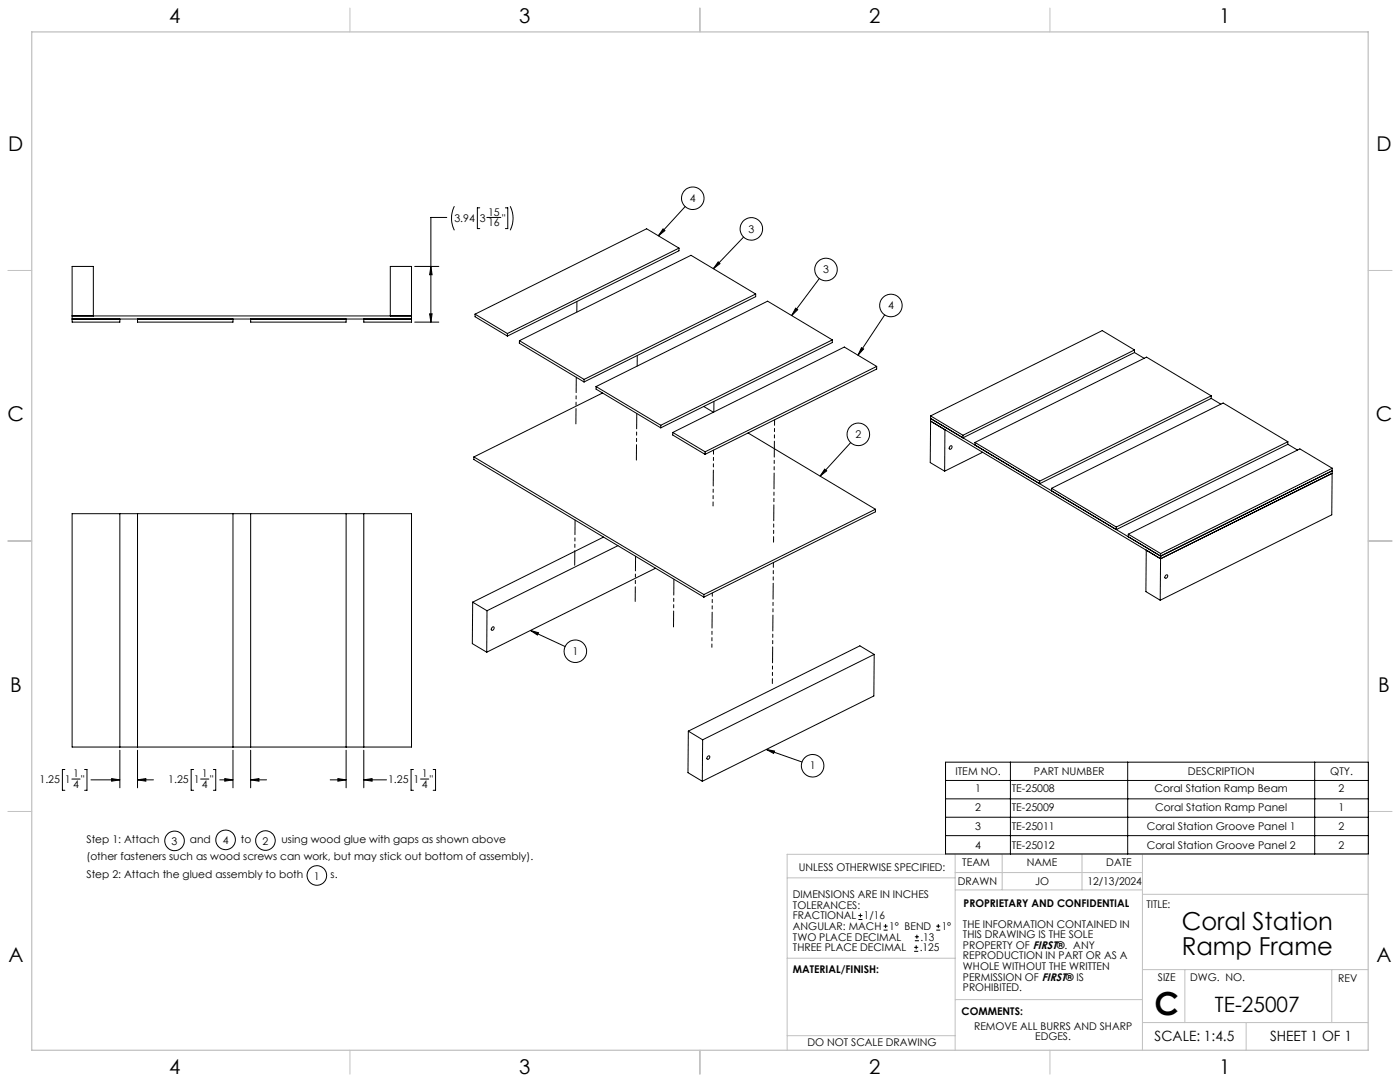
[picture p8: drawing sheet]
<svg xmlns="http://www.w3.org/2000/svg" width="559mm" height="432mm" viewBox="0 0 559 432" stroke-linecap="round" stroke-linejoin="round" font-family="sans-serif">
<g fill="none" stroke="#c0c0c0" stroke-width=".4">
<path d="M139.7 3.2v9.5M279.4 3.2v9.5M419.1 3.2v9.5M3.1 107.9h9.6M546.1 107.9h9.5M3.1 215.9h9.6M546.1 215.9h9.5M3.1 323.8h9.6M546.1 323.8h9.5M314.2 350.3h67M381.2 340.9v78.2M381.2 355.1h74.8"/>
<path d="M381.2 348.2h74.8M400 340.9v14.2M431.9 340.9v14.2M456 340.9v78.2M456 356.9h90.1M546.1 340.9h-231.9v78.2M314.2 382.4h67.2M381.2 398.9h74.8M456 387h90.1M472.9 387v21.1M531.6 387v21.1M139.7 419.1v9.6"/>
<path d="M279.4 419.1v9.6M314.2 413.3h67M419.1 419.1v9.6M456 408.1h90.1M497.4 408.1v11"/>
</g>
<path d="M12.7 12.7h533.4v406.4h-533.4z" fill="none" stroke="#c0c0c0" stroke-width=".5"/>
<g fill="none" stroke="#000" stroke-width=".4">
<path d="M178.3 86.8h-6.3v41.8M181.4 82.3a10.7 10.7 0 0 0 0 9.6M191.5 82.9h-1v8.3h1M194.3 86.8h5.6M201.7 82.9h1v8.3h-1M203.7 82.3a10.7 10.7 0 0 1 0 9.6M264.7 91.3l.7 .7-2.6 2.1zM271 99l-12.9-7.7-68.5 34.1M271 99l-68.5 34.1M271 99v1.1l-68.5 34M273.5 82.4l-10.7 11.7M296.8 94.6l-12.1 12.6"/>
<path d="M165.5 106.3h9.7M172 106.3l.5 3.3h-1zM286.7 104.5l.7 .7-2.7 2zM301.6 117.3l-68.4 34.1M301.6 117.3v1.1l-68.5 34M301.6 117.3l-25.8-15.4-68.5 34.1M327 111.2l-11 14.7M28.8 127.3h135.5M28.8 126.1h135.5M37.3 126.1v-19.8h-8.5v22.3h19v-1.3M54.9 127.3v1.3h38.1v-1.3M100 127.3v1.3h38.1v-1.3"/>
<path d="M155.8 126.1v-19.8h8.5v22.3h-19.1v-1.3M165.5 128.6h9.7M171.5 125.2h1l-.5 3.4zM189.6 125.4v1l12.9 7.7M189.6 125.4l12.9 7.7M202.5 133.1v1M207.3 136v1l25.8 15.4M207.3 136l25.9 15.4M317.6 123l.8 .6-2.4 2.3zM332.2 135.6l-68.5 34.1M332.2 135.6v1.1l-68.5 34M332.2 135.6l-25.8-15.4-68.5 34.1"/>
<path d="M343.9 138.7l.8 .6-2.3 2.5zM353.1 125.7l-10.7 16.1M452.8 139.7l-12.9-7.8-68.5 34.1M452.8 139.7l-68.4 34M452.8 139.7v1M233.2 151.4l-.1 1M237.9 154.3l25.8 15.4M237.9 154.3v1l25.8 15.4M240.5 156.8l-51.3 25.6M349.9 146.2l-12.9-7.7-68.5 34.1M349.9 146.2l-68.5 34.1M349.9 146.2v1.1l-68.5 34"/>
<path d="M452.8 140.7l-68.4 34M452.8 140.7l3.9 2.3M483.4 158l-25.8-15.5-68.5 34.1M483.4 158l-68.4 34M483.4 159l-68.4 34v-1M483.4 158v1M483.4 159l3.9 2.3M263.7 169.7v1M268.5 172.6l12.9 7.7M268.5 172.6v1l12.9 7.7M280.9 162.2l3.8 2.3M298.6 172.8l50.8 30.4"/>
<path d="M339.5 176.6l-12.2 13.4M371.4 166l13 7.7M371.4 166v2.1M371.4 168.1l91.8 54.9M371.4 168.1l5.8 3.4-.2 16.5M371.4 168.1l-.1 16.5 5.7 3.4M379.1 178.2a.54 .54 0 0 1 .9-.2 .54 .54 0 0 1-.2 .9 .58 .58 0 0 1-.9 .3 .58 .58 0 0 1 .2-1zM384.4 174.7l-13-7.7 91.9 54.9M384.4 173.7v1M389.1 176.6l25.9 15.4M389.1 176.6v1M514 176.3l-25.8-15.5-68.5 34.1"/>
<path d="M514 177.3l-68.4 34v-1M514 176.3l-68.4 34M514 176.3v1M514 177.3l3.9 2.3M189.2 182.4l91.8 54.9M189.2 182.4l-.1 1 91.9 54.9M281.4 180.3v1M329.2 187.2l.8 .7-2.7 2.1zM392.2 180.5l-15.2 7.5M419.7 194.9l25.9 15.4M419.7 194.9v1M531.7 188.9l-68.5 34.1"/>
<path d="M531.7 188.9l-.1 16.6-68.5 34M531.7 186.9l-12.9-7.8-68.4 34.1M531.7 186.9l-68.4 34M531.7 186.9v1M531.7 187.9l-68.4 34M531.7 187.9v1M28.8 205h135.5v93.1h-135.5zM47.8 205v93.1M54.9 205v93.1M93 205v93.1M100 205v93.1M138.1 205v93.1"/>
<path d="M145.2 205v93.1M240.9 214.3l-52.2 26M246.6 217.8l-52.2 25.9M349.4 203.2l-68.4 34.1M349.4 203.2v1.1l-68.4 34M450.4 213.2l12.9 7.7M450.4 213.2v1M261.7 226.8l-67.4 33.5M281 237.3v1M463.2 223l-.1 16.5M463.2 223l-5.7-3.5-.1 16.6 5.7 3.4M463.3 220.9v1"/>
<path d="M463.3 221.9l-.1 1.1M465.2 229.7a.48 .48 0 0 1 .7-.3 .48 .48 0 0 1 .1 .8 .56 .56 0 0 1-.4 .6 .56 .56 0 0 1-.7-.4zM188.7 240.3l5.7 3.4M188.7 240.3l-.2 16.6 5.8 3.4M194.4 243.7l-.1 16.6M196.4 250.5a.49 .49 0 0 1 .7-.3 .49 .49 0 0 1 .1 .7l-.1 .2a.56 .56 0 0 1-1 .3 .56 .56 0 0 1 .3-.9zM211.7 251.6l3.2 .9-.4 .9zM211.7 251.6l13.9 6.4M348.9 261.2l-5.7-3.5-68.5 34.1M348.9 261.2l-68.4 34M348.9 261.2l-.1 16.5-68.5 34.1M47.8 299.4v15"/>
<path d="M54.9 299.4v15M93 299.4v15M100 299.4v15M138.1 299.4v15M145.2 299.4v15M274.7 291.8l5.8 3.4M274.7 291.8l-.1 16.6 5.7 3.4M280.5 295.2l-.2 16.6M305.9 299.1l3.2 .6-.3 1zM305.9 299.1l14.2 5M25.9 307.1h-1v8.3h1M28.7 310.9h3.3"/>
<path d="M33.8 307.1h.9v8.3h-.9M36.3 311.2h11.5M44.6 310.7l3.2 .5-3.2 .5zM54.9 311.2h6.3M54.9 311.2l3.3-.5v1zM77.3 307.1h-1v8.3h1M80.1 310.9h3.3M85.2 307.1h.9v8.3h-.9M87.7 311.2h5.3M89.7 310.7l3.3 .5-3.3 .5zM100 311.2h6.4M100 311.2l3.4-.5v1z"/>
<path d="M131.8 311.2h6.3M134.9 310.7l3.2 .5-3.2 .5zM145.2 311.2l3.3-.5v1zM145.2 311.2h9.1M165 307.1h-.9v8.3h.9M167.9 310.9h3.2M172.9 307.1h.9v8.3h-.9M282.4 301.9a.48 .48 0 0 1 .7-.2 .48 .48 0 0 1 .1 .7 .61 .61 0 0 1-.4 .7 .61 .61 0 0 1-.7-.4 .61 .61 0 0 1 .3-.8zM377.4 304.2h168.8v36.6h-168.8zM377.4 311.5h168.8M377.4 318.8h168.8M403.3 304.2v36.6"/>
<path d="M450.1 304.2v36.6M524.8 304.2v36.6M377.4 326.1h168.8M377.4 333.5h168.8M342.6 367h1.6M342.6 365.4h1.6M343.4 364.6v1.5M352.7 371.2h1.6M352.7 369.6h1.6M353.5 368.8v1.6M364.9 379.7h1.6M364.9 378.1h1.6"/>
<path d="M365.2 375.4h1.6M365.2 373.8h1.6M365.7 377.3v1.5M366 373v1.6M373.7 371.2h1.6M373.7 369.6h1.6M374.5 368.8v1.6"/>
<circle cx="276.5" cy="79.1" r="4.5"/>
<circle cx="299.9" cy="91.3" r="4.5"/>
<circle cx="329.7" cy="107.6" r="4.5"/>
<circle cx="355.6" cy="121.9" r="4.5"/>
<circle cx="342.6" cy="173.3" r="4.5"/>
<circle cx="229.7" cy="259.9" r="4.5"/>
<circle cx="324.4" cy="305.6" r="4.5"/>
<circle cx="69.7" cy="335.6" r="3.9"/>
<circle cx="90" cy="335.2" r="3.9"/>
<circle cx="106" cy="335.4" r="3.9"/>
<circle cx="126.5" cy="349.4" r="3.9"/>
</g>
<path d="M230.2 124.5l.1-4.2M254.3 146.1l.1-4.2M284.9 164.4l.1-4.2M268.8 250.2l.2-19.1" fill="none" stroke="#000" stroke-width=".4" stroke-dasharray="6.3 1.3 1.3 1.3 1.3 1.3"/>
<path d="M229.4 225.6l.1-18.1M253.5 240l.2-18" fill="none" stroke="#000" stroke-width=".4" stroke-dasharray="6.3 1.3 1.3 1.3 1.3 1.3" stroke-dashoffset=".5"/>
<path d="M229.9 169.2l.1-18.7M254 183.6l.2-18.6" fill="none" stroke="#000" stroke-width=".4" stroke-dasharray="6.3 1.3 1.3 1.3 1.3 1.3" stroke-dashoffset=".2"/>
<path d="M308.3 272.8l.4-48.3" fill="none" stroke="#000" stroke-width=".4" stroke-dasharray="6.3 1.3 1.3 1.3 1.3 1.3" stroke-dashoffset="4.4"/>
<path d="M308.8 216.4l.4-48.9" fill="none" stroke="#000" stroke-width=".4" stroke-dasharray="6.3 1.3 1.3 1.3 1.3 1.3" stroke-dashoffset="4.1"/>
<path d="M284.1 258.3l.2-21.7" fill="none" stroke="#000" stroke-width=".4" stroke-dasharray="6.3 1.3 1.3 1.3 1.3 1.3" stroke-dashoffset="5"/>
<path d="M284.6 201.9l.2-22.3" fill="none" stroke="#000" stroke-width=".4" stroke-dasharray="6.3 1.3 1.3 1.3 1.3 1.3" stroke-dashoffset="4.7"/>
<g fill="#000">
<path d="M264.7 91.3l.7 .7-2.6 2.1zM286.7 104.5l.7 .7-2.7 2zM317.6 123l.8 .6-2.4 2.3zM343.9 138.7l.8 .6-2.3 2.5zM329.2 187.2l.8 .7-2.7 2.1zM305.9 299.1l3.2 .6-.3 1zM211.7 251.6l3.2 .9-.4 .9z"/>
<path d="M44.6 310.7l3.2 .5-3.2 .5zM54.9 311.2l3.3-.5v1zM89.7 310.7l3.3 .5-3.3 .5zM100 311.2l3.4-.5v1zM134.9 310.7l3.2 .5-3.2 .5zM145.2 311.2l3.3-.5v1zM172 106.3l.5 3.3h-1zM171.5 125.2h1l-.5 3.4z"/>
</g>
<text font-size="12.7" x="460.9" y="405.2">C</text>
<g font-size="9.9">
<text x="471.7" y="371.2">Coral Station</text>
<text x="471.7" y="381.1">Ramp Frame</text>
</g>
<text font-size="8.5" x="484.9" y="404">TE-25007</text>
<g font-size="8.1">
<text x="67.6" y="9.3">4</text>
<text x="207.3" y="9.3">3</text>
<text x="347" y="9.3">2</text>
<text x="486.7" y="9.3">1</text>
<text x="3.3" y="60.1">D</text>
<text x="549.4" y="60.1">D</text>
<text x="3" y="168">C</text>
<text x="549.1" y="168">C</text>
<text x="4" y="276">B</text>
<text x="550.1" y="276">B</text>
<text x="3.3" y="383.9">A</text>
<text x="549.4" y="383.9">A</text>
<text x="67.6" y="428.4">4</text>
<text x="207.3" y="428.4">3</text>
<text x="347" y="428.4">2</text>
<text x="486.7" y="428.4">1</text>
</g>
<g font-size="5.6">
<text x="460.9" y="415.2">SCALE: 1:4.5</text>
<text x="507" y="415.2">SHEET 1 OF 1</text>
</g>
<g font-size="4.2">
<text x="275.4" y="80.6">4</text>
<text x="181.4" y="88.4">3.94</text>
<text x="191.5" y="88.4">3</text>
<text x="194.8" y="86.1">15</text>
<text x="200.4" y="88.4">&quot;</text>
<text x="194.8" y="90.3">16</text>
<text x="298.7" y="92.8">3</text>
<text x="328.5" y="109">3</text>
<text x="354.4" y="123.4">4</text>
<text x="341.4" y="174.8">2</text>
<text x="228.5" y="261.4">1</text>
<text x="29.2" y="310.2">1</text>
<text x="80.6" y="310.2">1</text>
<text x="168.3" y="310.2">1</text>
<text x="323.2" y="307.1">1</text>
<text x="381.3" y="309.3">ITEM NO.</text>
<text x="412.6" y="309.3">PART NUMBER</text>
<text x="474.2" y="309.3">DESCRIPTION</text>
<text x="530.9" y="309.3">QTY.</text>
<text x="15.8" y="312.6">1.25</text>
<text x="25.9" y="312.6">1</text>
<text x="29.2" y="314.4">4</text>
<text x="32.5" y="312.6">&quot;</text>
<text x="67.2" y="312.6">1.25</text>
<text x="77.3" y="312.6">1</text>
<text x="80.6" y="314.4">4</text>
<text x="83.9" y="312.6">&quot;</text>
<text x="154.9" y="312.6">1.25</text>
<text x="165.1" y="312.6">1</text>
<text x="168.3" y="314.4">4</text>
<text x="171.6" y="312.6">&quot;</text>
<text x="389.2" y="316.3">1</text>
<text x="403.8" y="316.3">TE-25008</text>
<text x="460.9" y="316.3">Coral Station Ramp Beam</text>
<text x="534.3" y="316.3">2</text>
<text x="389.2" y="323.6">2</text>
<text x="403.8" y="323.6">TE-25009</text>
<text x="461.1" y="323.6">Coral Station Ramp Panel</text>
<text x="534.3" y="323.6">1</text>
<text x="389.2" y="331.3">3</text>
<text x="403.8" y="331.3">TE-25011</text>
<text x="457.7" y="331.3">Coral Station Groove Panel 1</text>
<text x="534.3" y="331.3">2</text>
<text x="34.5" y="336.6">Step 1: Attach</text>
<text x="68.5" y="337.3">3</text>
<text x="75.8" y="336.6">and</text>
<text x="88.9" y="336.9">4</text>
<text x="96.2" y="336.6">to</text>
<text x="104.8" y="337.2">2</text>
<text x="112.4" y="336.6">using wood glue with gaps as shown above</text>
<text x="389.2" y="338.6">4</text>
<text x="403.8" y="338.6">TE-25012</text>
<text x="457.7" y="338.6">Coral Station Groove Panel 2</text>
<text x="534.3" y="338.6">2</text>
<text x="34.5" y="343.3">(other fasteners such as wood screws can work, but may stick out bottom of assembly).</text>
<text x="318.8" y="347.7">UNLESS OTHERWISE SPECIFIED:</text>
<text x="384.1" y="345.5">TEAM</text>
<text x="409.9" y="345.7">NAME</text>
<text x="441.6" y="345.7">DATE</text>
<text x="34.5" y="350.4">Step 2: Attach the glued assembly to both</text>
<text x="125.3" y="351.1">1</text>
<text x="131.9" y="350.4">s.</text>
<text x="382.3" y="353.3">DRAWN</text>
<text x="413.2" y="353.3">JO</text>
<text x="434" y="353.3">12/13/2024</text>
<text x="316.5" y="358.5">DIMENSIONS ARE IN INCHES</text>
<text x="316.5" y="362.7">TOLERANCES:</text>
<text x="384.6" y="361.9">PROPRIETARY AND CONFIDENTIAL</text>
<text x="457.6" y="362.3">TITLE:</text>
<text x="316.5" y="371.2">ANGULAR: MACH</text>
<text x="316.5" y="366.9">FRACTIONAL</text>
<text x="344.8" y="366.9">1/16</text>
<text x="354.9" y="371.2">1° BEND</text>
<text x="375.9" y="371.2">1°</text>
<text x="384.4" y="370.2">THE INFORMATION CONTAINED IN</text>
<text x="316.5" y="375.4">TWO PLACE DECIMAL</text>
<text x="367.4" y="375.4">.13</text>
<text x="384.4" y="374.4">THIS DRAWING IS THE SOLE</text>
<text x="316.5" y="379.6">THREE PLACE DECIMAL</text>
<text x="367.1" y="379.6">.125</text>
<text x="384.4" y="378.6">PROPERTY OF FIRST®. ANY</text>
<text x="384.4" y="382.9">REPRODUCTION IN PART OR AS A</text>
<text x="316.5" y="388.4">MATERIAL/FINISH:</text>
<text x="384.4" y="387.1">WHOLE WITHOUT THE WRITTEN</text>
<text x="384.4" y="391.3">PERMISSION OF FIRST® IS</text>
<text x="384.4" y="395.6">PROHIBITED.</text>
<text x="462.2" y="391.3">SIZE</text>
<text x="475.1" y="391.3">DWG. NO.</text>
<text x="534.1" y="391.8">REV</text>
<text x="383.8" y="405.1">COMMENTS:</text>
<text x="388.8" y="410.9">REMOVE ALL BURRS AND SHARP</text>
<text x="322.3" y="417.6">DO NOT SCALE DRAWING</text>
<text x="413.2" y="415.2">EDGES.</text>
</g>
</svg>
